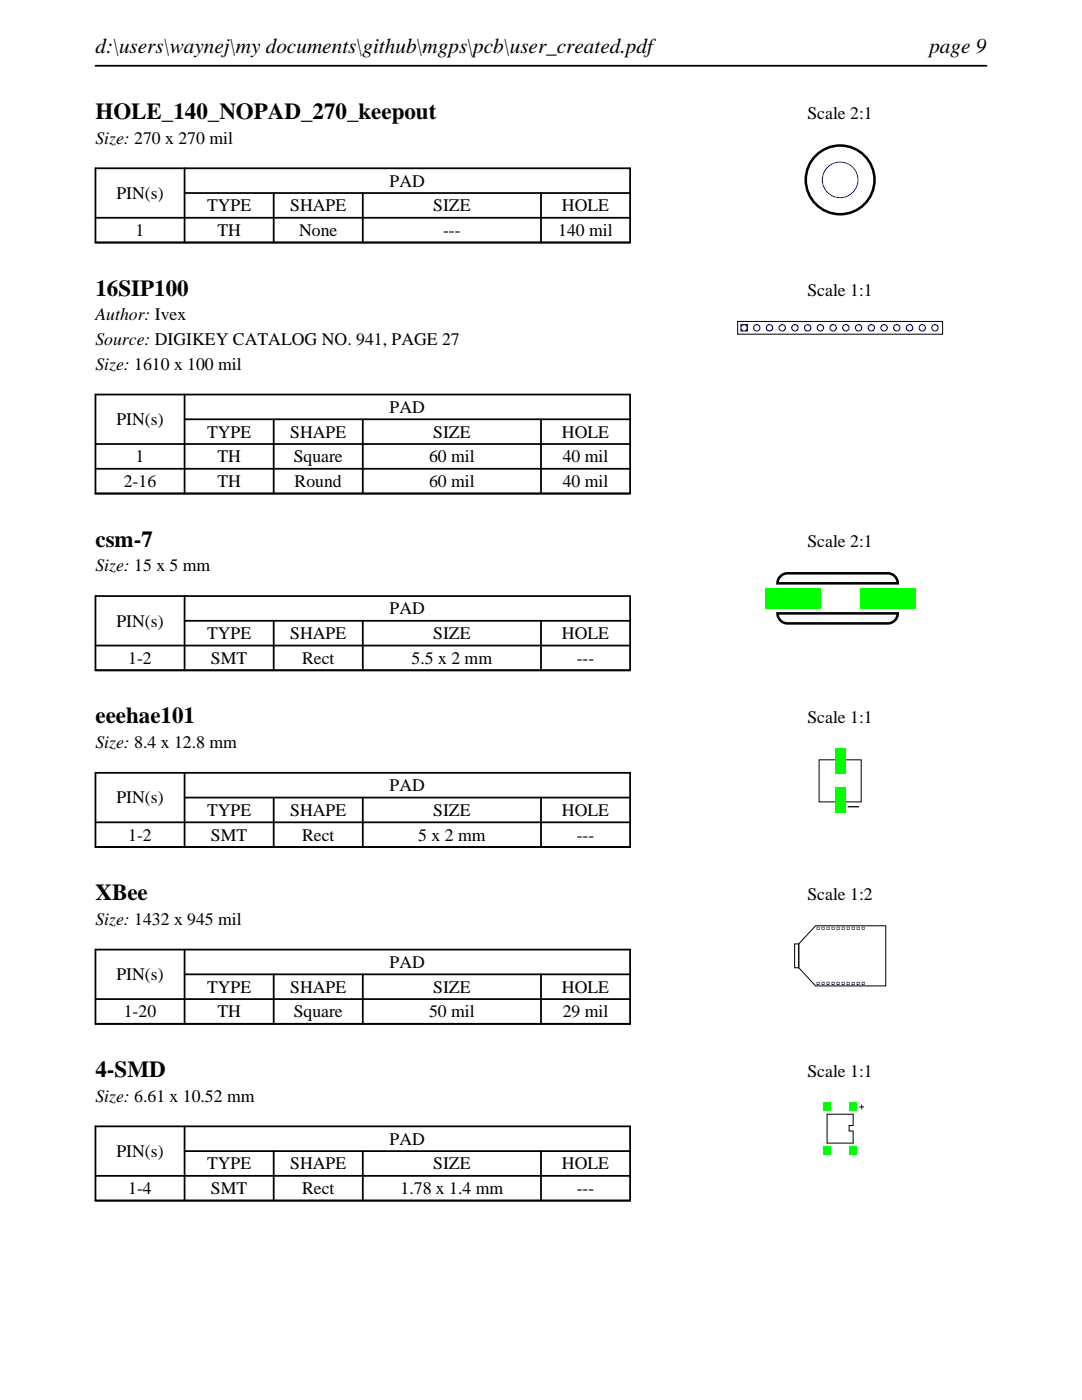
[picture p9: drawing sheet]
<svg xmlns="http://www.w3.org/2000/svg" width="216mm" height="279mm" viewBox="0 0 216 279" stroke-linecap="round" stroke-linejoin="round" font-family="sans-serif">
<g fill="none" stroke="#000" stroke-width=".35">
<path d="M19 13.1h177.8M19 33.6h106.7v14.8h-106.7zM36.8 38.5h88.9M36.8 33.6v14.8M54.6 38.5v9.9M72.4 38.5v9.9M107.9 38.5v9.9M19 43.5h106.7M19 78.7h106.7v19.8h-106.7zM36.8 78.7v19.8M19 88.6h106.7M19 93.6h106.7"/>
<path d="M36.8 83.7h88.9M54.6 83.7v14.8M72.4 83.7v14.8M107.9 83.7v14.8"/>
</g>
<circle cx="167.6" cy="35.9" r="6.9" fill="none" stroke="#000" stroke-width=".51"/>
<circle cx="167.6" cy="35.9" r="3.6" fill="none" stroke="#00f" stroke-width=".2"/>
<path d="M147.2 64.2h40.9v2.5h-40.9z" fill="none" stroke="#000" stroke-width=".2"/>
<g fill="#00f">
<path d="M147.7 64.7v1.5h1.5v-1.5zM148 65.4a.51 .51 0 0 1 1 0 .51 .51 0 0 1-1 0z"/>
<path d="M150.2 65.4a.8 .8 0 0 0 1.6 0 .8 .8 0 0 0-1.6 0zM150.5 65.4a.51 .51 0 0 1 1 0 .51 .51 0 0 1-1 0z"/>
<path d="M152.8 65.4a.76 .76 0 0 0 1.5 0 .76 .76 0 0 0-1.5 0zM153 65.4a.55 .55 0 0 1 1.1 0 .55 .55 0 0 1-1.1 0z"/>
<path d="M155.3 65.4a.76 .76 0 0 0 1.5 0 .76 .76 0 0 0-1.5 0zM155.6 65.4a.51 .51 0 0 1 1 0 .51 .51 0 0 1-1 0z"/>
<path d="M157.9 65.4a.76 .76 0 0 0 1.5 0 .76 .76 0 0 0-1.5 0zM158.1 65.4a.51 .51 0 0 1 1 0 .51 .51 0 0 1-1 0z"/>
<path d="M160.4 65.4a.76 .76 0 0 0 1.5 0 .76 .76 0 0 0-1.5 0zM160.7 65.4a.51 .51 0 0 1 1 0 .51 .51 0 0 1-1 0z"/>
<path d="M162.9 65.4a.8 .8 0 0 0 1.6 0 .8 .8 0 0 0-1.6 0zM163.2 65.4a.51 .51 0 0 1 1 0 .51 .51 0 0 1-1 0z"/>
<path d="M165.5 65.4a.76 .76 0 0 0 1.5 0 .76 .76 0 0 0-1.5 0zM165.7 65.4a.55 .55 0 0 1 1.1 0 .55 .55 0 0 1-1.1 0z"/>
<path d="M168 65.4a.76 .76 0 0 0 1.5 0 .76 .76 0 0 0-1.5 0zM168.3 65.4a.51 .51 0 0 1 1 0 .51 .51 0 0 1-1 0z"/>
<path d="M170.6 65.4a.76 .76 0 0 0 1.5 0 .76 .76 0 0 0-1.5 0zM170.8 65.4a.51 .51 0 0 1 1 0 .51 .51 0 0 1-1 0z"/>
<path d="M173.1 65.4a.76 .76 0 0 0 1.5 0 .76 .76 0 0 0-1.5 0zM173.4 65.4a.51 .51 0 0 1 1 0 .51 .51 0 0 1-1 0z"/>
<path d="M175.6 65.4a.8 .8 0 0 0 1.6 0 .8 .8 0 0 0-1.6 0zM175.9 65.4a.51 .51 0 0 1 1 0 .51 .51 0 0 1-1 0z"/>
<path d="M178.2 65.4a.76 .76 0 0 0 1.5 0 .76 .76 0 0 0-1.5 0zM178.4 65.4a.55 .55 0 0 1 1.1 0 .55 .55 0 0 1-1.1 0z"/>
<path d="M180.7 65.4a.76 .76 0 0 0 1.5 0 .76 .76 0 0 0-1.5 0zM181 65.4a.51 .51 0 0 1 1 0 .51 .51 0 0 1-1 0z"/>
<path d="M183.3 65.4a.76 .76 0 0 0 1.5 0 .76 .76 0 0 0-1.5 0zM183.5 65.4a.51 .51 0 0 1 1 0 .51 .51 0 0 1-1 0z"/>
<path d="M185.8 65.4a.76 .76 0 0 0 1.5 0 .76 .76 0 0 0-1.5 0zM186.1 65.4a.51 .51 0 0 1 1 0 .51 .51 0 0 1-1 0z"/>
</g>
<path d="M19 119h106.7v14.8h-106.7zM36.8 119v14.8M19 128.8h106.7M36.8 123.9h88.9M54.6 123.9v9.9M72.4 123.9v9.9M107.9 123.9v9.9" fill="none" stroke="#000" stroke-width=".35"/>
<path d="M155.7 115l.9-.5 .5-.1h20a2 2 0 0 1 2 2h-24l.1-.5zM155.1 122.4h24a2 2 0 0 1-2 2h-20a2 2 0 0 1-2-2z" fill="none" stroke="#000" stroke-width=".51"/>
<g fill="#0f0">
<path d="M152.6 117.4h11v4h-11z"/>
<path d="M171.6 117.4h11v4h-11z"/>
</g>
<path d="M19 154.2h106.7v14.9h-106.7zM36.8 159.2h88.9M36.8 154.2v14.9M54.6 159.2v9.9M72.4 159.2v9.9M107.9 159.2v9.9M19 164.1h106.7" fill="none" stroke="#000" stroke-width=".35"/>
<path d="M163.4 151.6h8.4v8.4h-8.4z" fill="none" stroke="#000" stroke-width=".2"/>
<path d="M169.2 161h2.1" fill="none" stroke="#000" stroke-width=".25"/>
<g fill="#0f0">
<path d="M166.6 157.2h2v5h-2z"/>
<path d="M166.6 149.4h2v5h-2z"/>
</g>
<path d="M19 189.5h106.7v14.8h-106.7zM19 199.4h106.7M36.8 194.5h88.9M36.8 189.5v14.8M54.6 194.5v9.8M72.4 194.5v9.8M107.9 194.5v9.8" fill="none" stroke="#000" stroke-width=".35"/>
<path d="M158.6 188.4h.8v4.7h-.8zM162.7 184.8h14v12h-14l-3.3-3.7v-4.7z" fill="none" stroke="#000" stroke-width=".2"/>
<g fill="#00f">
<path d="M162.9 195.9v.7h.7v-.7zM163.1 196.3a.18 .18 0 0 1 .3 0 .18 .18 0 0 1-.3 0z"/>
<path d="M163.9 195.9v.7h.7v-.7zM164 196.3a.2 .2 0 0 1 .4 0 .2 .2 0 0 1-.4 0z"/>
<path d="M164.9 195.9v.7h.7v-.7zM165.1 196.3a.18 .18 0 0 1 .3 0 .18 .18 0 0 1-.3 0z"/>
<path d="M165.9 195.9v.7h.7v-.7zM166.1 196.3a.18 .18 0 0 1 .3 0 .18 .18 0 0 1-.3 0z"/>
<path d="M166.9 195.9v.7h.7v-.7zM167.1 196.3a.18 .18 0 0 1 .3 0 .18 .18 0 0 1-.3 0z"/>
<path d="M167.9 195.9v.7h.7v-.7zM168.1 196.3a.18 .18 0 0 1 .3 0 .18 .18 0 0 1-.3 0z"/>
<path d="M168.9 195.9v.7h.7v-.7zM169.1 196.3a.18 .18 0 0 1 .3 0 .18 .18 0 0 1-.3 0z"/>
<path d="M169.9 195.9v.7h.7v-.7zM170.1 196.3a.18 .18 0 0 1 .3 0 .18 .18 0 0 1-.3 0z"/>
<path d="M170.9 195.9v.7h.7v-.7zM171.1 196.3a.18 .18 0 0 1 .3 0 .18 .18 0 0 1-.3 0z"/>
<path d="M171.9 195.9v.7h.7v-.7zM172.1 196.3a.18 .18 0 0 1 .3 0 .18 .18 0 0 1-.3 0z"/>
<path d="M171.9 184.9v.7h.7v-.7zM172.1 185.3a.18 .18 0 0 1 .3 0 .18 .18 0 0 1-.3 0z"/>
<path d="M170.9 184.9v.7h.7v-.7zM171.1 185.3a.18 .18 0 0 1 .3 0 .18 .18 0 0 1-.3 0z"/>
<path d="M169.9 184.9v.7h.7v-.7zM170.1 185.3a.18 .18 0 0 1 .3 0 .18 .18 0 0 1-.3 0z"/>
<path d="M168.9 184.9v.7h.7v-.7zM169.1 185.3a.18 .18 0 0 1 .3 0 .18 .18 0 0 1-.3 0z"/>
<path d="M167.9 184.9v.7h.7v-.7zM168.1 185.3a.18 .18 0 0 1 .3 0 .18 .18 0 0 1-.3 0z"/>
<path d="M166.9 184.9v.7h.7v-.7zM167.1 185.3a.18 .18 0 0 1 .3 0 .18 .18 0 0 1-.3 0z"/>
<path d="M165.9 184.9v.7h.7v-.7zM166.1 185.3a.18 .18 0 0 1 .3 0 .18 .18 0 0 1-.3 0z"/>
<path d="M164.9 184.9v.7h.7v-.7zM165.1 185.3a.18 .18 0 0 1 .3 0 .18 .18 0 0 1-.3 0z"/>
<path d="M163.9 184.9v.7h.7v-.7zM164.1 185.3a.18 .18 0 0 1 .3 0 .18 .18 0 0 1-.3 0z"/>
<path d="M162.9 184.9v.7h.7v-.7zM163.1 185.3a.18 .18 0 0 1 .3 0 .18 .18 0 0 1-.3 0z"/>
</g>
<path d="M19 224.8h106.7v14.8h-106.7zM19 234.7h106.7M36.8 229.7h88.9M36.8 224.8v14.8M54.6 229.7v9.9M72.4 229.7v9.9M107.9 229.7v9.9" fill="none" stroke="#000" stroke-width=".35"/>
<path d="M165 222.4h5.2v2.2h-.8v1.1h.8v2.4h-5.2zM171.5 220.9h.9M171.9 220.5v.8" fill="none" stroke="#000" stroke-width=".2"/>
<g fill="#0f0">
<path d="M164.3 228.7h1.4v1.8h-1.4z"/>
<path d="M169.5 228.7h1.4v1.8h-1.4z"/>
<path d="M169.5 220h1.4v1.8h-1.4z"/>
<path d="M164.3 220h1.4v1.8h-1.4z"/>
</g>
<g font-size="4.6">
<text x="19" y="23.7">HOLE_140_NOPAD_270_keepout</text>
<text x="19" y="59">16SIP100</text>
<text x="19" y="109.1">csm-7</text>
<text x="19" y="144.4">eeehae101</text>
<text x="19" y="179.6">XBee</text>
<text x="19" y="214.9">4-SMD</text>
</g>
<g font-size="4.2">
<text x="19" y="10.6">d:\users\waynej\my documents\github\mgps\pcb\user_created.pdf</text>
<text x="185.4" y="10.6">page 9</text>
</g>
<g font-size="3.5">
<text x="161.1" y="23.7">Scale 2:1</text>
<text x="19" y="28.6">Size: 270 x 270 mil</text>
<text x="23.2" y="39.7">PIN(s)</text>
<text x="77.8" y="37.3">PAD</text>
<text x="27.1" y="47.1">1</text>
<text x="41.3" y="42.2">TYPE</text>
<text x="43.4" y="47.1">TH</text>
<text x="57.9" y="42.2">SHAPE</text>
<text x="59.7" y="47.1">None</text>
<text x="86.4" y="42.2">SIZE</text>
<text x="88.4" y="47.1">---</text>
<text x="111.4" y="47.1">140 mil</text>
<text x="112.1" y="42.2">HOLE</text>
<text x="161.1" y="59">Scale 1:1</text>
<text x="19" y="63.9">Author: Ivex</text>
<text x="19" y="68.9">Source: DIGIKEY CATALOG NO. 941, PAGE 27</text>
<text x="19" y="73.8">Size: 1610 x 100 mil</text>
<text x="77.8" y="82.4">PAD</text>
<text x="23.2" y="84.8">PIN(s)</text>
<text x="41.3" y="87.3">TYPE</text>
<text x="57.9" y="87.3">SHAPE</text>
<text x="86.4" y="87.3">SIZE</text>
<text x="112.1" y="87.3">HOLE</text>
<text x="27.1" y="92.3">1</text>
<text x="43.4" y="92.3">TH</text>
<text x="58.6" y="92.3">Square</text>
<text x="85.6" y="92.3">60 mil</text>
<text x="112.3" y="92.3">40 mil</text>
<text x="24.7" y="97.2">2-16</text>
<text x="43.4" y="97.2">TH</text>
<text x="58.8" y="97.2">Round</text>
<text x="85.6" y="97.2">60 mil</text>
<text x="112.3" y="97.2">40 mil</text>
<text x="161.1" y="109.1">Scale 2:1</text>
<text x="19" y="114">Size: 15 x 5 mm</text>
<text x="23.2" y="125.1">PIN(s)</text>
<text x="77.8" y="122.6">PAD</text>
<text x="41.3" y="127.6">TYPE</text>
<text x="57.9" y="127.6">SHAPE</text>
<text x="86.4" y="127.6">SIZE</text>
<text x="112.1" y="127.6">HOLE</text>
<text x="25.6" y="132.5">1-2</text>
<text x="42.1" y="132.5">SMT</text>
<text x="60.3" y="132.5">Rect</text>
<text x="82.1" y="132.5">5.5 x 2 mm</text>
<text x="115.1" y="132.5">---</text>
<text x="19" y="149.3">Size: 8.4 x 12.8 mm</text>
<text x="161.1" y="144.4">Scale 1:1</text>
<text x="23.2" y="160.3">PIN(s)</text>
<text x="77.8" y="157.9">PAD</text>
<text x="25.6" y="167.8">1-2</text>
<text x="41.3" y="162.8">TYPE</text>
<text x="42.1" y="167.8">SMT</text>
<text x="57.9" y="162.8">SHAPE</text>
<text x="60.3" y="167.8">Rect</text>
<text x="83.5" y="167.8">5 x 2 mm</text>
<text x="86.4" y="162.8">SIZE</text>
<text x="112.1" y="162.8">HOLE</text>
<text x="115.1" y="167.8">---</text>
<text x="161.1" y="179.6">Scale 1:2</text>
<text x="19" y="184.6">Size: 1432 x 945 mil</text>
<text x="23.2" y="195.6">PIN(s)</text>
<text x="77.8" y="193.2">PAD</text>
<text x="24.7" y="203.1">1-20</text>
<text x="41.3" y="198.1">TYPE</text>
<text x="43.4" y="203.1">TH</text>
<text x="57.9" y="198.1">SHAPE</text>
<text x="58.6" y="203.1">Square</text>
<text x="85.6" y="203.1">50 mil</text>
<text x="86.4" y="198.1">SIZE</text>
<text x="112.1" y="198.1">HOLE</text>
<text x="112.3" y="203.1">29 mil</text>
<text x="161.1" y="214.9">Scale 1:1</text>
<text x="19" y="219.9">Size: 6.61 x 10.52 mm</text>
<text x="23.2" y="230.9">PIN(s)</text>
<text x="41.3" y="233.4">TYPE</text>
<text x="57.9" y="233.4">SHAPE</text>
<text x="77.8" y="228.5">PAD</text>
<text x="86.4" y="233.4">SIZE</text>
<text x="112.1" y="233.4">HOLE</text>
<text x="25.6" y="238.3">1-4</text>
<text x="42.1" y="238.3">SMT</text>
<text x="60.3" y="238.3">Rect</text>
<text x="79.9" y="238.3">1.78 x 1.4 mm</text>
<text x="115.1" y="238.3">---</text>
</g>
</svg>
